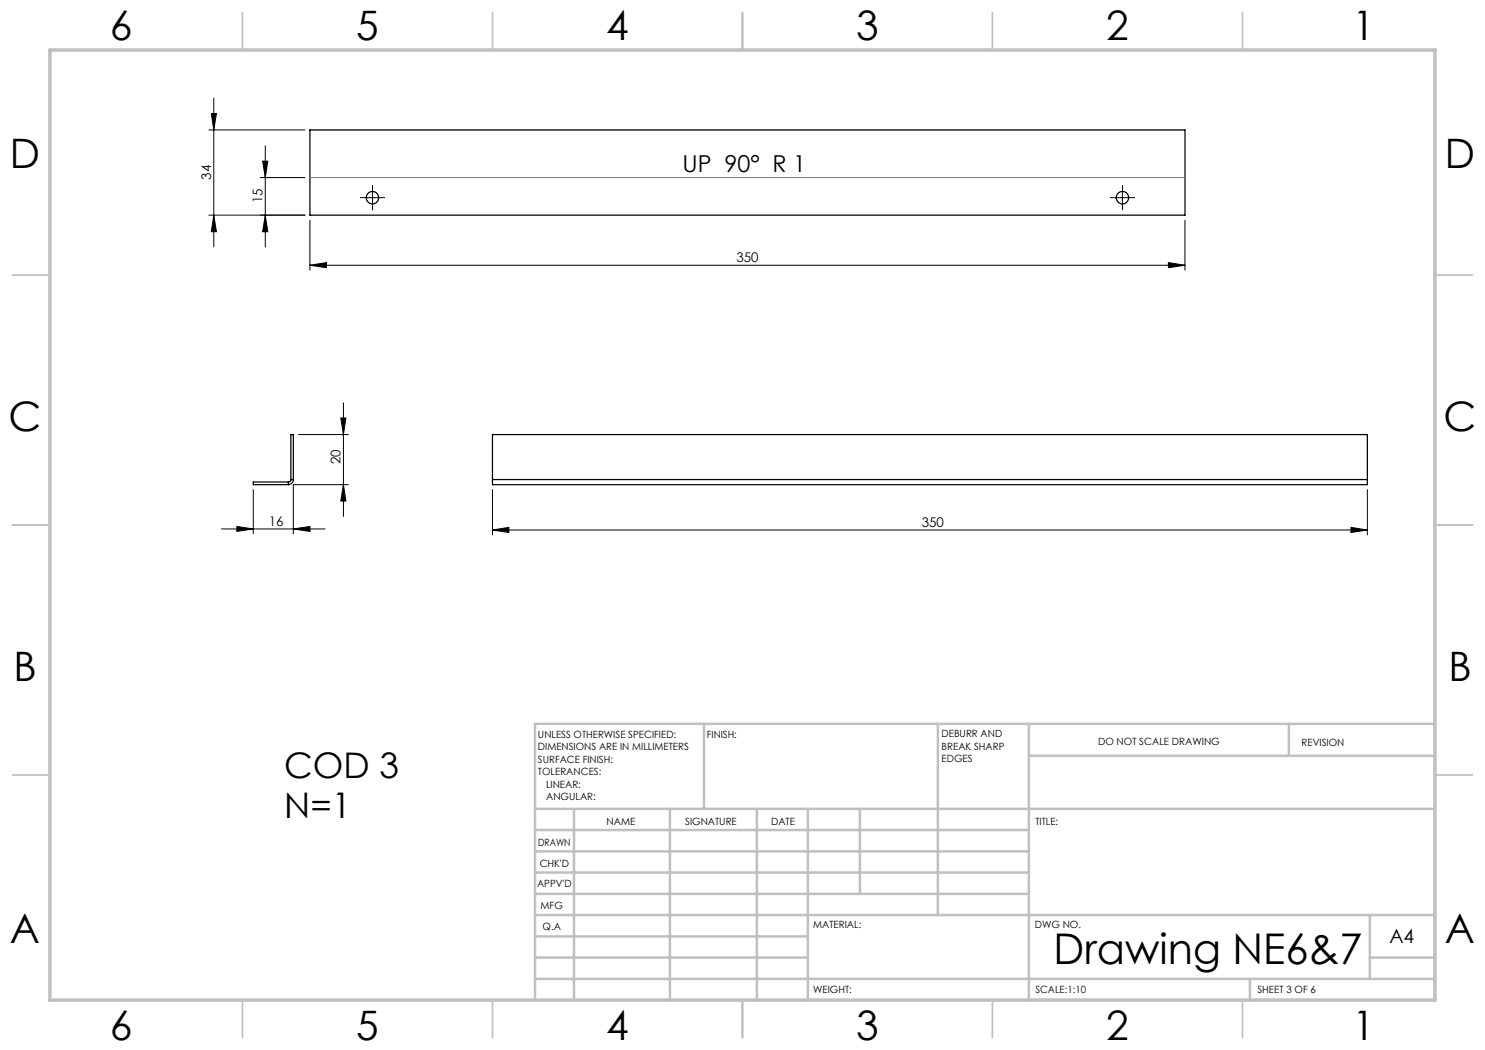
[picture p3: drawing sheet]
<svg xmlns="http://www.w3.org/2000/svg" width="297mm" height="210mm" viewBox="0 0 297 210" stroke-linecap="round" stroke-linejoin="round" font-family="sans-serif">
<g fill="none" stroke="#000" stroke-width=".25">
<path d="M62 26h175v17h-175zM57.7 96.4v.5M57.7 96.4h-7v.5h7M58.2 95.9l-.1 .3-.4 .2M58.2 95.9v-9h.5v9M58.2 95.9h.5M58.7 95.9a1.02 1.02 0 0 1-1 1M98.5 95.9v1h175v-1M98.5 95.9v-9h175v9M98.5 95.9h175"/>
<circle cx="74.5" cy="39.5" r="1.24"/>
<circle cx="224.5" cy="39.5" r="1.24"/>
</g>
<g fill="none" stroke="#000" stroke-width=".2">
<path d="M42.8 19.6v29.8M41.8 26h19.2M42.3 22.7h1l-.5 3.3zM52 35.5h9M52.5 32.2h1.1l-.5 3.3zM53.1 29.2v20.2M73.2 39.5h2.5M74.5 38.3v2.5M223.2 39.5h2.5M224.5 38.3v2.5M41.8 43h19.2M42.8 43l.5 3.3h-1z"/>
<path d="M53.1 43l.5 3.3h-1.1zM62 53l3.3-.5v1zM62 44.1v9.9M62 53h175M233.7 52.5l3.3 .5-3.3 .5zM237 44.1v9.9M50.7 97.9v8.9M59.7 86.9h10M68.2 83.6h1l-.5 3.3zM68.7 96.9l.5 3.3h-1zM68.7 80.6v22.7M69.7 96.9h-11v9.9"/>
<path d="M98.5 97.9v9.1M273.5 97.9v9.1M44.3 105.8h20.7M47.4 105.3l3.3 .5-3.3 .5zM58.7 105.8l3.3-.5v1zM98.5 106l3.3-.5v1zM98.5 106h175M270.2 105.5l3.3 .5-3.3 .5z"/>
</g>
<path d="M73.3 39.5h-1.3M74.5 38.3v-1.3M75.8 39.5h1.2M223.3 39.5h-1.3M224.5 38.3v-1.3M225.8 39.5h1.2M74.5 40.8v1.2M224.5 40.8v1.2" fill="none" stroke="#000" stroke-width=".2" stroke-dasharray="15.2 1.3 1.3 1.3" stroke-linecap="butt"/>
<path d="M62 35.5h175" fill="none" stroke="#808080" stroke-width=".2"/>
<g fill="none" stroke="#c0c0c0" stroke-width=".35">
<path d="M48.5 2.5v7.5M98.5 2.5v7.5M148.5 2.5v7.5M198.5 2.5v7.5M248.5 2.5v7.5M2.5 55h7.5M287 55h7.5M2.5 105h7.5M287 105h7.5M2.5 155h7.5M287 155h7.5M48.5 200v7.5"/>
<path d="M98.5 200v7.5M148.5 200v7.5M198.5 200v7.5M248.5 200v7.5"/>
</g>
<g fill="none" stroke="#c0c0c0" stroke-width=".5">
<path d="M140.8 144.8v17M187.6 144.8v38.2M205.8 144.8v55.2M205.8 151.2h81.2M257.8 144.8v6.4M287 144.8h-180v55.2M107 161.8h180M107 178.8h98.8M107 174.5h98.8M107 170.3h98.8M107 166h98.8M114.8 161.8v38.2"/>
<path d="M134 161.8v38.2M151.4 161.8v38.2M161.6 161.8v38.2M172 161.8v17M107 195.8h180M107 191.5h54.6M107 187.3h54.6M107 183h180M250 195.8v4.2M274 191.5h13M274 183v12.8"/>
</g>
<path d="M10 10h277v190h-277z" fill="none" stroke="#c0c0c0" stroke-width=".7"/>
<g fill="#000">
<path d="M52.5 32.2h1.1l-.5 3.3zM53.1 43l.5 3.3h-1.1z"/>
<path d="M42.8 43l.5 3.3h-1zM42.3 22.7h1l-.5 3.3z"/>
<path d="M62 53l3.3-.5v1zM233.7 52.5l3.3 .5-3.3 .5z"/>
<path d="M68.7 96.9l.5 3.3h-1zM68.2 83.6h1l-.5 3.3z"/>
<path d="M47.4 105.3l3.3 .5-3.3 .5zM58.7 105.8l3.3-.5v1z"/>
<path d="M98.5 106l3.3-.5v1zM270.2 105.5l3.3 .5-3.3 .5z"/>
</g>
<text font-size="8.5" x="210.7" y="192.7">Drawing NE6&amp;7</text>
<g font-size="8.1">
<text x="22" y="8">6</text>
<text x="71.2" y="8">5</text>
<text x="121.2" y="8">4</text>
<text x="171.2" y="8">3</text>
<text x="221.2" y="8">2</text>
<text x="270.5" y="8">1</text>
<text x="2" y="33.6">D</text>
<text x="289" y="33.6">D</text>
<text x="1.7" y="86.1">C</text>
<text x="288.7" y="86.1">C</text>
<text x="2.7" y="136.1">B</text>
<text x="289.7" y="136.1">B</text>
<text x="2" y="188.6">A</text>
<text x="289" y="188.6">A</text>
<text x="22" y="208">6</text>
<text x="71.2" y="208">5</text>
<text x="121.2" y="208">4</text>
<text x="171.2" y="208">3</text>
<text x="221.2" y="208">2</text>
<text x="270.5" y="208">1</text>
</g>
<g font-size="7.1">
<text x="56.9" y="155.6">COD 3</text>
<text x="56.9" y="163.6">N=1</text>
</g>
<text font-size="4.7" x="136.5" y="34.5">UP 90° R 1</text>
<text font-size="3.9" x="277.9" y="188.5">A4</text>
<g font-size="2.7">
<text x="42.2" y="35.9" transform="rotate(-90 42.2 35.9)">34</text>
<text x="52.5" y="40.6" transform="rotate(-90 52.5 40.6)">15</text>
<text x="147.3" y="52.4">350</text>
<text x="68.1" y="92.8" transform="rotate(-90 68.1 92.8)">20</text>
<text x="53.8" y="105.2">16</text>
<text x="184.4" y="105.4">350</text>
</g>
<g font-size="2">
<text x="107.6" y="147.6">UNLESS OTHERWISE SPECIFIED:</text>
<text x="141.4" y="147.6">FINISH:</text>
<text x="188.3" y="147.5">DEBURR AND</text>
<text x="188.3" y="150">BREAK SHARP</text>
<text x="219.6" y="149">DO NOT SCALE DRAWING</text>
<text x="260.3" y="149.2">REVISION</text>
<text x="107.6" y="150.1">DIMENSIONS ARE IN MILLIMETERS</text>
<text x="107.6" y="152.6">SURFACE FINISH:</text>
<text x="107.6" y="155.1">TOLERANCES:</text>
<text x="188.3" y="152.5">EDGES</text>
<text x="109.2" y="157.6">LINEAR:</text>
<text x="109.2" y="160.1">ANGULAR:</text>
<text x="121.3" y="165">NAME</text>
<text x="137" y="164.9">SIGNATURE</text>
<text x="154.2" y="164.9">DATE</text>
<text x="207.1" y="164.9">TITLE:</text>
<text x="107.6" y="169.1">DRAWN</text>
<text x="107.9" y="173.3">CHK'D</text>
<text x="107.4" y="177.4">APPV'D</text>
<text x="108.1" y="181.8">MFG</text>
<text x="108.5" y="186">Q.A</text>
<text x="162.6" y="185.5">MATERIAL:</text>
<text x="207" y="185.5">DWG NO.</text>
<text x="162.6" y="198.5">WEIGHT:</text>
<text x="207.1" y="198.6">SCALE:1:10</text>
<text x="251.5" y="198.6">SHEET 3 OF 6</text>
</g>
</svg>
